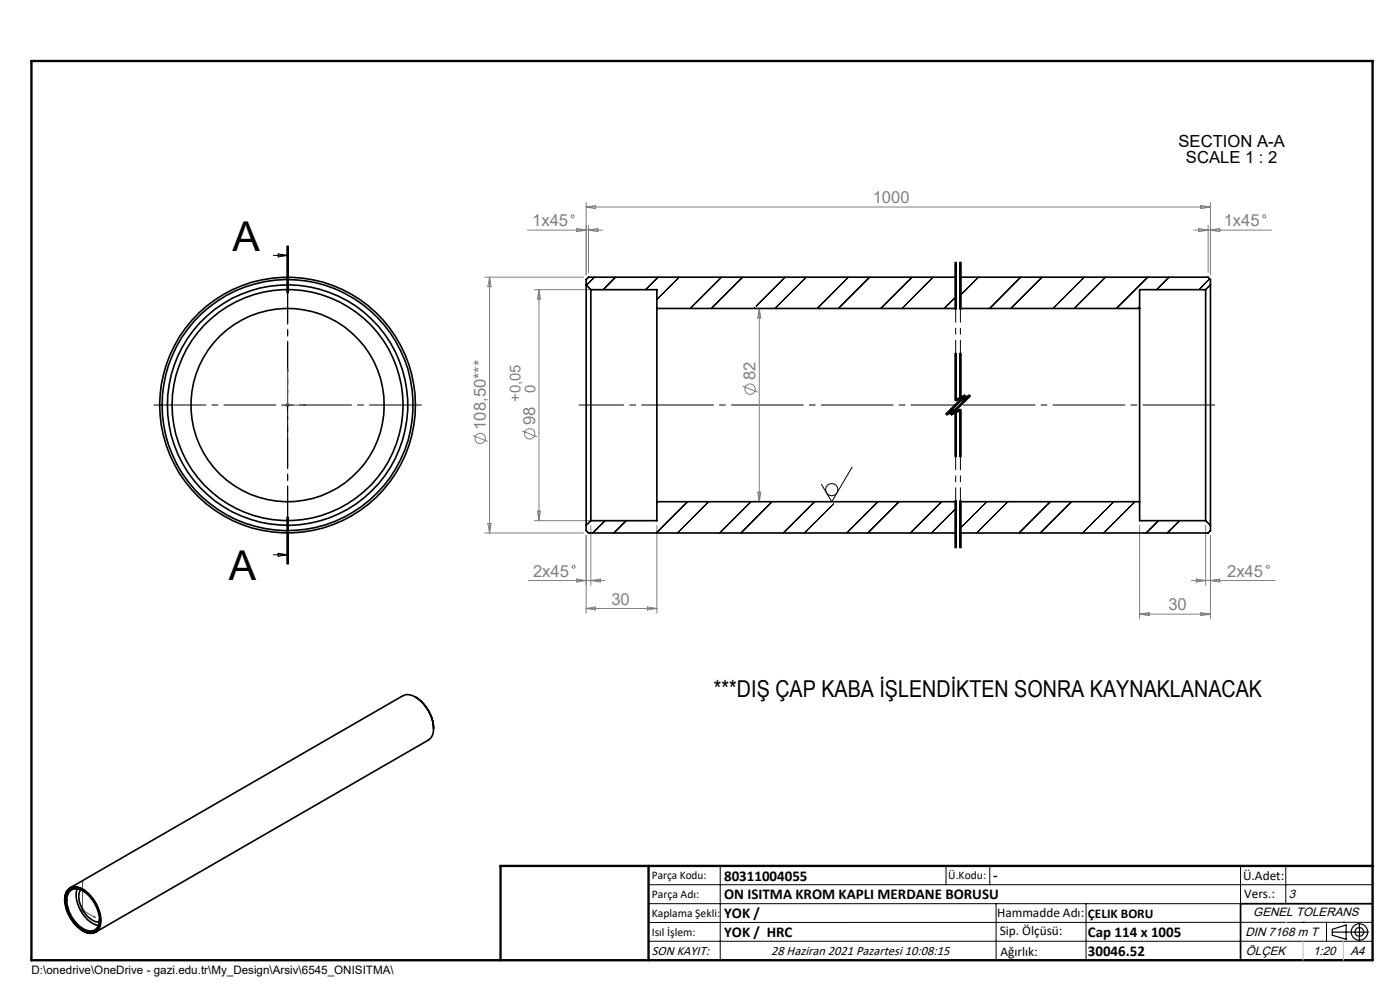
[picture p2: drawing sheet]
<svg xmlns="http://www.w3.org/2000/svg" width="297mm" height="210mm" viewBox="0 0 297 210" stroke-linecap="round" stroke-linejoin="round" font-family="sans-serif">
<g fill="none" stroke="#808080" stroke-width=".21">
<path d="M102.8 58.8h21M103.9 58.8v54.3M103.9 58.8l.3 2h-.7zM111.9 48.8h15.9M122.3 48.5l2.1 .3-2.1 .3zM124.4 42.9v15.4M124.4 43.9h132.4M124.4 43.9l1.9-.3v.7zM124.8 47.8v10M124.8 48.8l2-.3v.6zM253.3 48.8h16.5M254.3 48.5l2 .3-2 .3z"/>
<path d="M254.8 43.6l2 .3-2 .4zM256.3 47.8v10M256.8 42.9v15.4M256.8 48.8l2-.3v.6zM113.3 61.4h25M114.3 61.4v49M114.3 61.4l.4 2h-.7zM161.1 65.4v41M161.1 65.4l.3 2h-.6zM60.5 85.9h1M60.6 85.6l.7 .7M61 85.4v1"/>
<path d="M61.3 85.6l-.7 .7M100.3 92.4l3.2 1.3M110.8 91.4l3.1 1.3M157.5 81.9l3.2 1.3M102.8 113.1h21M103.5 111h.7l-.3 2.1zM113.3 110.4h25M114 108.4h.7l-.4 2zM124.4 113.6v16.5M125.3 111.4v12.7M139.3 111.4v18.7M160.8 104.4h.6l-.3 2z"/>
<path d="M241.8 111.4v19.9M255.8 111.4v12.7M256.8 113.6v17.7M112.1 123.1h16.2M122.3 122.8l2.1 .3-2.1 .4zM124.4 129.1l1.9-.3v.6zM124.4 129.1h14.9M125.3 123.1l2.1-.3v.7zM137.3 128.8l2 .3-2 .3zM241.8 130.3h15M241.8 130.3l2-.3v.6zM252.8 123.1h17.7"/>
<path d="M253.8 122.8l2 .3-2 .4zM254.8 130l2 .3-2 .3zM256.8 123.1l2-.3v.7zM17 193.1h1M17.1 192.7l.8 .7M17.5 192.6v1M17.9 192.7l-.8 .7"/>
<circle cx="121.5" cy="45.9" r=".33"/>
<circle cx="268.2" cy="45.9" r=".32"/>
<circle cx="101.9" cy="93" r="1.11"/>
<circle cx="112.4" cy="92" r="1.12"/>
<circle cx="159.1" cy="82.6" r="1.1"/>
<circle cx="121.7" cy="120.2" r=".32"/>
<circle cx="268.9" cy="120.2" r=".32"/>
</g>
<g fill="none" stroke="#000" stroke-width=".21">
<path d="M58 54.2h3M59 53.9l2 .3-2 .3zM60.8 52.2v10M61 52.2v10M61.2 52.2v10M202.6 55.6v10M202.7 55.6v10M202.9 55.6v10M203.6 55.6v10M203.7 55.6v10M203.9 55.6v10M202.6 74.9v10"/>
<path d="M202.7 74.9v10l2-1-4 4 2-1v10M202.9 74.9v10zM203.6 74.9v10M203.7 74.9v10l2-1-4 4 2-1v10M203.9 74.9v10M59.8 85.9h2.5M61 84.7v2.5M180.8 99.1l-4.3 7.3-2.2-3.6M202.6 86.9v10M202.7 86.8l-2 1M202.8 87.1l-2 1M202.9 86.9v10"/>
<path d="M203.6 86.9v10M203.8 87.1l-2 1M203.9 86.9v10M204.6 83.8l-4 4M204.7 83.8l-2 1M204.8 84.1l-2 1M204.9 84l-4 4M205.6 83.8l-4 4 2.1-1M205.7 83.8l-2 1M205.8 84.1l-2 1M205.9 84l-4 4M58 117.7h3"/>
<path d="M59 117.4l2 .3-2 .3zM60.8 109.7v10M61 109.7v10M61.2 109.7v10zM202.6 106.2v10M202.7 106.2v10M202.9 106.2v10M203.6 106.2v10M203.7 106.2v10M203.9 106.2v10M137.6 187.7h153.6M137.6 191.7h153.6"/>
<path d="M137.6 199.7h153.6M152.8 183.7v20M200.7 183.7v4M210 183.7v4M211.3 191.7v12M230.4 191.7v12M263.2 183.7v20M272.8 183.7v8M276.4 195.6h.1M281.4 195.6v4.1M285 195.6h.1M291.2 195.6l-153.6 .1"/>
<circle cx="176.4" cy="103.9" r="1.29"/>
</g>
<g fill="none" stroke="#000" stroke-width=".25">
<path d="M282.6 197.7h7.8M282.6 197.1l3-.9v3l-3-.8zM288.4 195.8v3.8M106.2 203.7h185"/>
<circle cx="288.4" cy="197.7" r="1.74"/>
<circle cx="288.4" cy="197.7" r=".93"/>
</g>
<path d="M61 78.2l.1 .4h-.2zM61 78.2v7.7h3.8M64.5 85.8l.3 .1-.3 .1zM17.5 186.8v6.3l2.7 1.6M17.5 186.8l.1 .3h-.2zM20 194.4l.2 .3-.2-.1z" fill="none" stroke="#00f" stroke-width=".21"/>
<path d="M122.9 85.9h79.8" fill="none" stroke="#000" stroke-width=".21" stroke-dasharray="15.2 1.3 1.3 1.3" stroke-dashoffset="5.8"/>
<path d="M203.7 85.9h54.6" fill="none" stroke="#000" stroke-width=".21" stroke-dasharray="15.2 1.3 1.3 1.3" stroke-dashoffset="-.6"/>
<path d="M58.5 85.9h-25.8M61 83.4v-25.9M61 88.4v25.9M63.5 85.9h25.9" fill="none" stroke="#000" stroke-width=".21" stroke-dasharray="15.2 1.3 1.3 1.3" stroke-dashoffset="4.2"/>
<path d="M202.7 55.6v29.3M203.7 55.6v29.3M202.7 86.9v29.3M203.7 86.9v29.3" fill="none" stroke="#000" stroke-width=".21" stroke-dasharray="6.3 1.3 1.3 1.3" stroke-dashoffset="3.8"/>
<path d="M200.7 87.9l2-1M201.7 87.9l2-1M202.7 84.9l2-1M202.7 85.9l-2 2M203.7 84.9l2-1M203.7 85.9l-2 2M204.7 83.9l-2 2M205.7 83.9l-2 2" fill="none" stroke="#000" stroke-width=".21" stroke-dasharray="6.3 1.3 1.3 1.3"/>
<path d="M61 52.2v67.5" fill="none" stroke="#000" stroke-width=".21" stroke-dasharray="6.3 1.3 1.3 1.3" stroke-dashoffset="-.1"/>
<path d="M291.2 191.7h-28v12" fill="none" stroke="#000" stroke-width=".35"/>
<path d="M6.7 12.9h284.5v190.8h-284.5zM137.6 183.7v20M291.2 183.7h-185v20" fill="none" stroke="#000" stroke-width=".5"/>
<path d="M276.4 199.7v4M285 199.7v4" fill="none" stroke="#c0c0c0" stroke-width=".21"/>
<path d="M272.8 195.6h.1" fill="none" stroke="#c0c0c0" stroke-width=".25"/>
<path d="M20 194.4l.2 .3-.2-.1zM17.5 186.8l.1 .3h-.2zM64.5 85.8l.3 .1-.3 .1zM61 78.2l.1 .4h-.2z" fill="#00f"/>
<g fill="none" stroke="#000" stroke-width=".35">
<path d="M202.7 58.8h-77.9l-.4 .5v1.1M203.7 58.8h52.6l.5 .5v1.1M124.4 60.4v51M124.4 60.4l.9 1M125.3 61.4v49M125.3 61.4h14v4M139.3 65.4v41M139.3 65.4h63.4M203.7 65.4h38.1M241.8 65.4v41M255.8 61.4v49M255.8 61.4h-14v4"/>
<path d="M256.8 60.4v51M256.8 60.4l-1 1M124.4 111.4v1.2l.4 .5h77.9M125.3 110.4l-.9 1M139.3 106.4v4h-14M139.3 106.4h63.4M203.7 106.4h38.1M241.8 106.4v4h14M255.8 110.4l1 1M256.8 111.4v1.2l-.5 .5h-52.6M88.2 147.9a8.2 8.2 0 0 1 3.8 6.6M13.7 190.9a2.38 2.38 0 0 1 2.2-2.8 6.8 6.8 0 0 1 5.1 4.9 4.1 4.1 0 0 1-.5 4.7 2.81 2.81 0 0 1-3-.3"/>
<path d="M14.3 188.9a2.64 2.64 0 0 1 3.7 .2 8 8 0 0 1 3.1 7.3 2.25 2.25 0 0 1-3.7 1 7.8 7.8 0 0 1-3.5-7.5zM14.5 189a2.23 2.23 0 0 1 3.1 0 7.4 7.4 0 0 1 3.4 7.3 2.11 2.11 0 0 1-3.4 1 7.6 7.6 0 0 1-3.6-7.3zM14.9 188.3l70.5-40.7a3.1 3.1 0 0 1 3.5 .8 7.9 7.9 0 0 1 2.9 7.4l-.4 .8-.6 .4-70.5 40.7M16.4 188.6a6.6 6.6 0 0 0 1.9 6.2 4.4 4.4 0 0 0 2.6 1.5M17.1 188.7a5.1 5.1 0 0 0 1.7 5.8 3.2 3.2 0 0 0 2.3 1.1M17.6 189a2.09 2.09 0 0 0-2.4-.2 2.09 2.09 0 0 0-1 2.2 7.1 7.1 0 0 0 4.5 6.4 1.99 1.99 0 0 0 2.4-2.3"/>
<circle cx="61" cy="85.9" r="20.5"/>
<circle cx="61" cy="85.9" r="27.1"/>
<circle cx="61" cy="85.9" r="24.5"/>
<circle cx="61" cy="85.9" r="26.6"/>
<circle cx="61" cy="85.9" r="25.5"/>
</g>
<g fill="none" stroke="#000" stroke-width=".21">
<path d="M126.1 58.8l-1.7 1.7M130.6 58.8l-2.6 2.6M139.6 58.8l-2.7 2.6M144.1 58.8l-4.8 4.7M153.1 58.8l-6.7 6.6M157.6 58.8l-6.7 6.6M166.5 58.8l-6.1 6.1M171 58.8l-6.6 6.6M180 58.8l-6.6 6.6M184.5 58.8l-6.6 6.6M193.5 58.8l-6.7 6.6M197.9 58.8l-6.6 6.6"/>
<path d="M207.6 58.8l-3.9 3.8M216.5 58.8l-6.6 6.6M221.1 58.8l-6.7 6.6M230 58.8l-6.6 6.6M234.5 58.8l-6.6 6.6M243.5 58.8l-6.6 6.6M248 58.8l-2.6 2.6M256.6 59.2l-2.2 2.2M160 65.3l-.1 .1M202.7 63l-2.4 2.4M241.8 65l-.4 .4M128.4 110.4l-2.6 2.7"/>
<path d="M132.9 110.4l-2.7 2.7M145.8 106.4l-6.6 6.7M150.3 106.4l-6.6 6.7M159.3 106.4l-6.6 6.7M163.8 106.4l-6.6 6.7M172.8 106.4l-6.6 6.7M176.8 106.9l-6.2 6.2M186.3 106.4l-6.7 6.7M190.7 106.4l-6.6 6.7M199.7 106.4l-6.6 6.7M202.7 107.9l-5.1 5.2M209.3 106.4l-5.6 5.6"/>
<path d="M213.8 106.4l-6.6 6.7M222.8 106.4l-6.6 6.7M227.3 106.4l-6.6 6.7M236.3 106.4l-6.6 6.7M240.8 106.4l-6.7 6.7M245.7 110.4l-2.6 2.7M250.2 110.4l-2.6 2.7"/>
</g>
<g font-size="8.7">
<text x="49.3" y="53.3">A</text>
<text x="48.6" y="123.1">A</text>
</g>
<text font-size="4.9" x="151.5" y="147.8">***DIŞ ÇAP KABA İŞLENDİKTEN SONRA KAYNAKLANACAK</text>
<g font-size="3.5">
<text x="250" y="31.1">SECTION A-A</text>
<text x="251.6" y="34.6">SCALE 1 : 2</text>
</g>
<g font-size="3.5" fill="#808080">
<text x="112.9" y="48">1x45</text>
<text x="185.1" y="43.1">1000</text>
<text x="259.6" y="48">1x45</text>
<text x="160.3" y="80.7" transform="rotate(-90 160.3 80.7)">82</text>
<text x="103.1" y="91.2" transform="rotate(-90 103.1 91.2)">108,50***</text>
<text x="113.6" y="90.2" transform="rotate(-90 113.6 90.2)">98</text>
<text x="113.1" y="122.3">2x45</text>
<text x="260.3" y="122.3">2x45</text>
<text x="129.7" y="128.3">30</text>
<text x="247.9" y="129.5">30</text>
</g>
<g font-size="3.2" fill="#808080">
<text x="113.6" y="83.4" transform="rotate(-90 113.6 83.4)">0</text>
<text x="110.4" y="85.3" transform="rotate(-90 110.4 85.3)">+0,05</text>
</g>
<g font-size="3.2">
<text x="153.6" y="186.8">80311004055</text>
<text x="153.6" y="190.8">ON ISITMA KROM KAPLI MERDANE BORUSU</text>
<text x="210.7" y="186.6">-</text>
<text x="153.6" y="194.8">YOK /</text>
<text x="153.6" y="198.8">YOK / HRC</text>
<text x="230.8" y="198.7">Cap 114 x 1005</text>
<text x="230.8" y="202.8">30046.52</text>
</g>
<g font-size="2.8">
<text x="263.7" y="186.7">Ü.Adet:</text>
<text x="263.9" y="190.5">Vers.:</text>
<text x="211.5" y="194.5">Hammadde Adı:</text>
<text x="230.8" y="194.7">ÇELIK BORU</text>
<text x="138.3" y="202.6">SON KAYIT:</text>
<text x="163.6" y="202.6">28 Haziran 2021 Pazartesi 10:08:15</text>
<text x="212.1" y="198.4">Sip. Ölçüsü:</text>
<text x="212.2" y="202.7">Ağırlık:</text>
</g>
<g font-size="2.6">
<text x="273.4" y="190.4">3</text>
<text x="265.9" y="194.4">GENEL TOLERANS</text>
<text x="264.2" y="198.5">DIN 7168 m T</text>
<text x="264.3" y="202.6">ÖLÇEK</text>
<text x="278.5" y="202.6">1:20</text>
<text x="286.5" y="202.6">A4</text>
</g>
<g font-size="2.5">
<text x="138.3" y="186.4">Parça Kodu:</text>
<text x="138.3" y="190.5">Parça Adı:</text>
<text x="201.2" y="186.5">Ü.Kodu:</text>
<text x="138.3" y="194.5">Kaplama Şekli:</text>
<text x="138.3" y="198.6">Isıl İşlem:</text>
<text x="6.7" y="206.7">D:\onedrive\OneDrive - gazi.edu.tr\My_Design\Arsiv\6545_ONISITMA\</text>
</g>
</svg>
